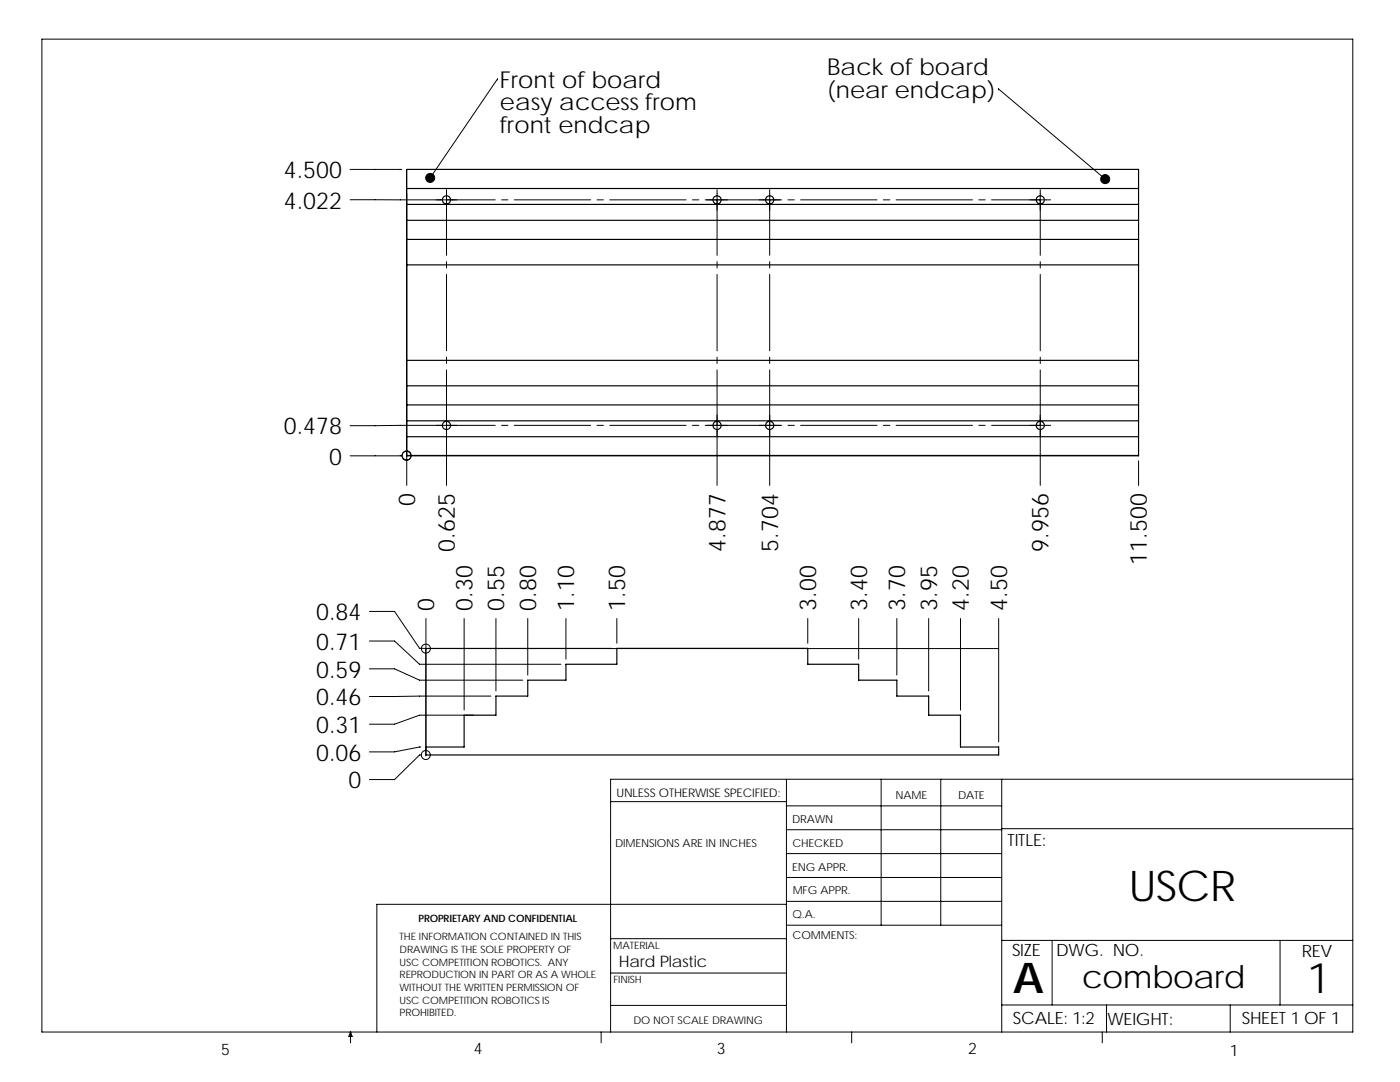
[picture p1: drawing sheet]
<svg xmlns="http://www.w3.org/2000/svg" width="279mm" height="216mm" viewBox="0 0 279 216" stroke-linecap="round" stroke-linejoin="round" font-family="sans-serif">
<g fill="none" stroke="#000" stroke-width=".2">
<path d="M8.4 7.8h261.6v198.1h-261.6zM99.3 15.7h.1M99.3 15.7l-13.4 19.8M199.3 17.7h.1M199.3 17.7l21.3 18M69.9 39.9h28.9M69.9 33.8h10.3M81.1 33.8v57.2M81.2 38.6v58.3M89.1 37.8v13.1M100.1 39.9h1.3M102.6 39.9h15.3"/>
<path d="M119.1 39.9h1.3M121.7 39.9h15.2M138.2 39.9h1.3M140.7 39.9h15.3M143.1 37.8v13.1M153.6 37.8v13.1M157.2 39.9h1.3M159.8 39.9h15.2M176.3 39.9h1.3M178.8 39.9h15.3M195.3 39.9h1.3M197.9 39.9h11.8"/>
<path d="M207.6 37.8v13.1M89.1 52.2v1.3M89.1 54.8v15.2M143.1 52.2v1.3M143.1 54.8v15.2M153.6 52.2v1.3M153.6 54.8v15.2M207.6 52.2v1.3M207.6 54.8v15.2M89.1 71.3v1.2M89.1 73.8v23.1M143.1 71.3v1.2"/>
<path d="M143.1 73.8v23.1M153.6 71.3v1.2M153.6 73.8v23.1M207.6 71.3v1.2M207.6 73.8v23.1M69.9 91h10.3M81.1 91h.1M81.2 90.9h.1M81.2 90.9h146M98.8 84.9h-28.9M100.1 84.9h1.3M102.6 84.9h15.3"/>
<path d="M119.1 84.9h1.3M121.7 84.9h15.2M138.2 84.9h1.3M140.7 84.9h15.3M157.2 84.9h1.3M159.8 84.9h15.2M176.3 84.9h1.3M178.8 84.9h15.3M195.3 84.9h1.3M197.9 84.9h11.8M227.2 91.9v5M73.7 133.5h5l5 2.2h20.6"/>
<path d="M73.7 127.9h5l5 4.6h28.2M73.7 122h5l5 7.4h38.4M85 129.4v21.2M85 129.4h.1M85 129.4h114.3M85 123.4v26.2M92.6 123.4v18.3M98 138.9l-24.3 .1M99 123.4v14.5M105.3 123.4v11.3M112.9 123.4v8.1M123.1 123.4v5"/>
<path d="M161.2 123.4v5M171.4 123.4v8.1M179 123.4v11.3M185.3 123.4v14.5M191.7 123.4v18.3M199.3 123.4v24.6M84 150.6h-.3l-5 5h-5M84 149.1l-5.3 .9h-5M85 150.6h.1M94.5 142.7h-10.8l-5 1.8h-5M121.9 160h35.1M157 155.5v50.4"/>
<path d="M175.9 155.5v29.1M187.7 155.5v29.1M199.9 155.5v50.4M270 155.5h-148.1v50.4M157 179.9h42.9M157 175.1h42.9M157 160.8h42.9M157 165.6h42.9M157 170.3h42.9M199.9 165.4h70.1M121.9 187.3h35.1M121.9 194.2h35.1"/>
<path d="M157 180.4h-81.8v25.5M157 184.6h42.9M199.9 187.6h70.1M210 187.6v12.9M255.5 187.6v12.9M70 205.9v2.2M70 205.9l.3 .9h-.7zM120 205.9v2.2M121.9 200.6h35.1M170 205.9v2.2M199.9 200.5h70.1M220 205.9v2.2"/>
<path d="M220.8 200.5v5.4M245.5 200.5v5.4"/>
<circle cx="81.1" cy="91" r=".9"/>
<circle cx="81.2" cy="90.9" r=".9"/>
<circle cx="85" cy="129.4" r=".9"/>
<circle cx="85" cy="150.7" r=".9"/>
</g>
<g fill="none" stroke="#000" stroke-width=".23">
<path d="M81.2 33.8h146v57.2h-146zM81.2 37.6h146M81.2 52.9h146M81.2 47.8h146M81.2 44h146M81.2 40.8h146M81.2 71.9h146M81.2 77h146M81.2 80.8h146M81.2 84h146M81.2 87.1h146M85 149.1h7.6v-6.4h6.4v-3.8h6.3v-3.2h7.6v-3.2h10.2v-3.1h38.1v3.1h10.2v3.2h7.6v3.2h6.3v3.8h6.4v6.4h7.6v1.5h-114.3z"/>
<circle cx="89.1" cy="39.9" r=".81"/>
<circle cx="143.1" cy="39.9" r=".81"/>
<circle cx="153.6" cy="39.9" r=".82"/>
<circle cx="207.6" cy="39.9" r=".81"/>
<circle cx="89.1" cy="84.9" r=".82"/>
<circle cx="143.1" cy="84.9" r=".82"/>
<circle cx="153.6" cy="84.9" r=".82"/>
<circle cx="207.6" cy="84.9" r=".82"/>
</g>
<g fill="#000" stroke="#000" stroke-width=".2">
<path d="M85.2 34.8a.9 .9 0 0 1 1.3 0 .9 .9 0 0 1 .1 1.3 .9 .9 0 0 1-1.3 .1l.6-.7-.6 .7a.89 .89 0 0 1-.1-1.4z" fill-rule="evenodd"/>
<path d="M219.9 35.2a.9 .9 0 0 1 1.2-.1 .9 .9 0 0 1 .2 1.2l-.7-.6 .7 .6a.9 .9 0 0 1-1.3 .1 .9 .9 0 0 1-.1-1.2z" fill-rule="evenodd"/>
</g>
<g font-size="8.5">
<text x="225.3" y="179.9">USCR</text>
<text x="202.2" y="198.2">A</text>
<text x="260.9" y="198.1">1</text>
</g>
<text font-size="6.3" x="216" y="197.1">comboard</text>
<g font-size="4.7">
<text x="99.8" y="17.5">Front of board</text>
<text x="165.1" y="15">Back of board</text>
<text x="99.8" y="22">easy access from</text>
<text x="165.1" y="19.5">(near endcap)</text>
<text x="99.8" y="26.6">front endcap</text>
<text x="56.7" y="35.6">4.500</text>
<text x="56.7" y="41.6">4.022</text>
<text x="56.7" y="86.7">0.478</text>
<text x="65.7" y="92.7">0</text>
<text x="82.8" y="101" transform="rotate(-90 82.8 101)">0</text>
<text x="90.8" y="110.1" transform="rotate(-90 90.8 110.1)">0.625</text>
<text x="144.8" y="110.1" transform="rotate(-90 144.8 110.1)">4.877</text>
<text x="155.3" y="110.1" transform="rotate(-90 155.3 110.1)">5.704</text>
<text x="209.3" y="110.1" transform="rotate(-90 209.3 110.1)">9.956</text>
<text x="228.9" y="112.7" transform="rotate(-90 228.9 112.7)">11.500</text>
<text x="63.1" y="123.8">0.84</text>
<text x="86.7" y="121.8" transform="rotate(-90 86.7 121.8)">0</text>
<text x="94.3" y="121.8" transform="rotate(-90 94.3 121.8)">0.30</text>
<text x="100.6" y="121.8" transform="rotate(-90 100.6 121.8)">0.55</text>
<text x="107" y="121.8" transform="rotate(-90 107 121.8)">0.80</text>
<text x="114.6" y="121.8" transform="rotate(-90 114.6 121.8)">1.10</text>
<text x="124.8" y="121.8" transform="rotate(-90 124.8 121.8)">1.50</text>
<text x="162.9" y="121.8" transform="rotate(-90 162.9 121.8)">3.00</text>
<text x="173" y="121.8" transform="rotate(-90 173 121.8)">3.40</text>
<text x="180.7" y="121.8" transform="rotate(-90 180.7 121.8)">3.70</text>
<text x="187" y="121.8" transform="rotate(-90 187 121.8)">3.95</text>
<text x="193.4" y="121.8" transform="rotate(-90 193.4 121.8)">4.20</text>
<text x="201" y="121.8" transform="rotate(-90 201 121.8)">4.50</text>
<text x="63.1" y="129.7">0.71</text>
<text x="63.1" y="135.2">0.59</text>
<text x="63.1" y="140.7">0.46</text>
<text x="63.1" y="146.3">0.31</text>
<text x="63.1" y="151.8">0.06</text>
<text x="69.6" y="157.3">0</text>
</g>
<g font-size="3.4">
<text x="201.1" y="168.8">TITLE:</text>
<text x="202" y="190.8">SIZE</text>
<text x="210.8" y="190.8">DWG. NO.</text>
<text x="259.8" y="190.9">REV</text>
<text x="202.1" y="204.4">SCALE: 1:2</text>
<text x="221" y="204.5">WEIGHT:</text>
<text x="247.8" y="204.4">SHEET 1 OF 1</text>
</g>
<g font-size="3.2">
<text x="123.5" y="193">Hard Plastic</text>
<text x="44.2" y="210.4">5</text>
<text x="94.6" y="210.3">4</text>
<text x="143" y="210.4">3</text>
<text x="193.2" y="210.4">2</text>
<text x="245.4" y="210.7">1</text>
</g>
<text font-size="2.4" x="123" y="158.9">UNLESS OTHERWISE SPECIFIED:</text>
<g font-size="2.2">
<text x="178.7" y="159.4">NAME</text>
<text x="191.2" y="159.4">DATE</text>
<text x="158.1" y="164.2">DRAWN</text>
<text x="122.7" y="169">DIMENSIONS ARE IN INCHES</text>
<text x="158.1" y="173.7">ENG APPR.</text>
<text x="158.1" y="169.1">CHECKED</text>
<text x="158.2" y="178.5">MFG APPR.</text>
<text x="158.2" y="183.2">Q.A.</text>
<text x="158.2" y="187.4">COMMENTS:</text>
</g>
<text font-size="2.1" x="126.4" y="204.4">DO NOT SCALE DRAWING</text>
<g font-size="2">
<text x="83.5" y="184">PROPRIETARY AND CONFIDENTIAL</text>
<text x="79.8" y="187.6">THE INFORMATION CONTAINED IN THIS</text>
<text x="79.8" y="190.1">DRAWING IS THE SOLE PROPERTY OF</text>
<text x="122.4" y="189.4">MATERIAL</text>
<text x="79.8" y="192.7">USC COMPETITION ROBOTICS. ANY</text>
<text x="79.8" y="195.2">REPRODUCTION IN PART OR AS A WHOLE</text>
<text x="79.8" y="197.7">WITHOUT THE WRITTEN PERMISSION OF</text>
<text x="122.4" y="196.2">FINISH</text>
<text x="79.8" y="202.8">PROHIBITED.</text>
<text x="79.8" y="200.2">USC COMPETITION ROBOTICS IS</text>
</g>
</svg>
